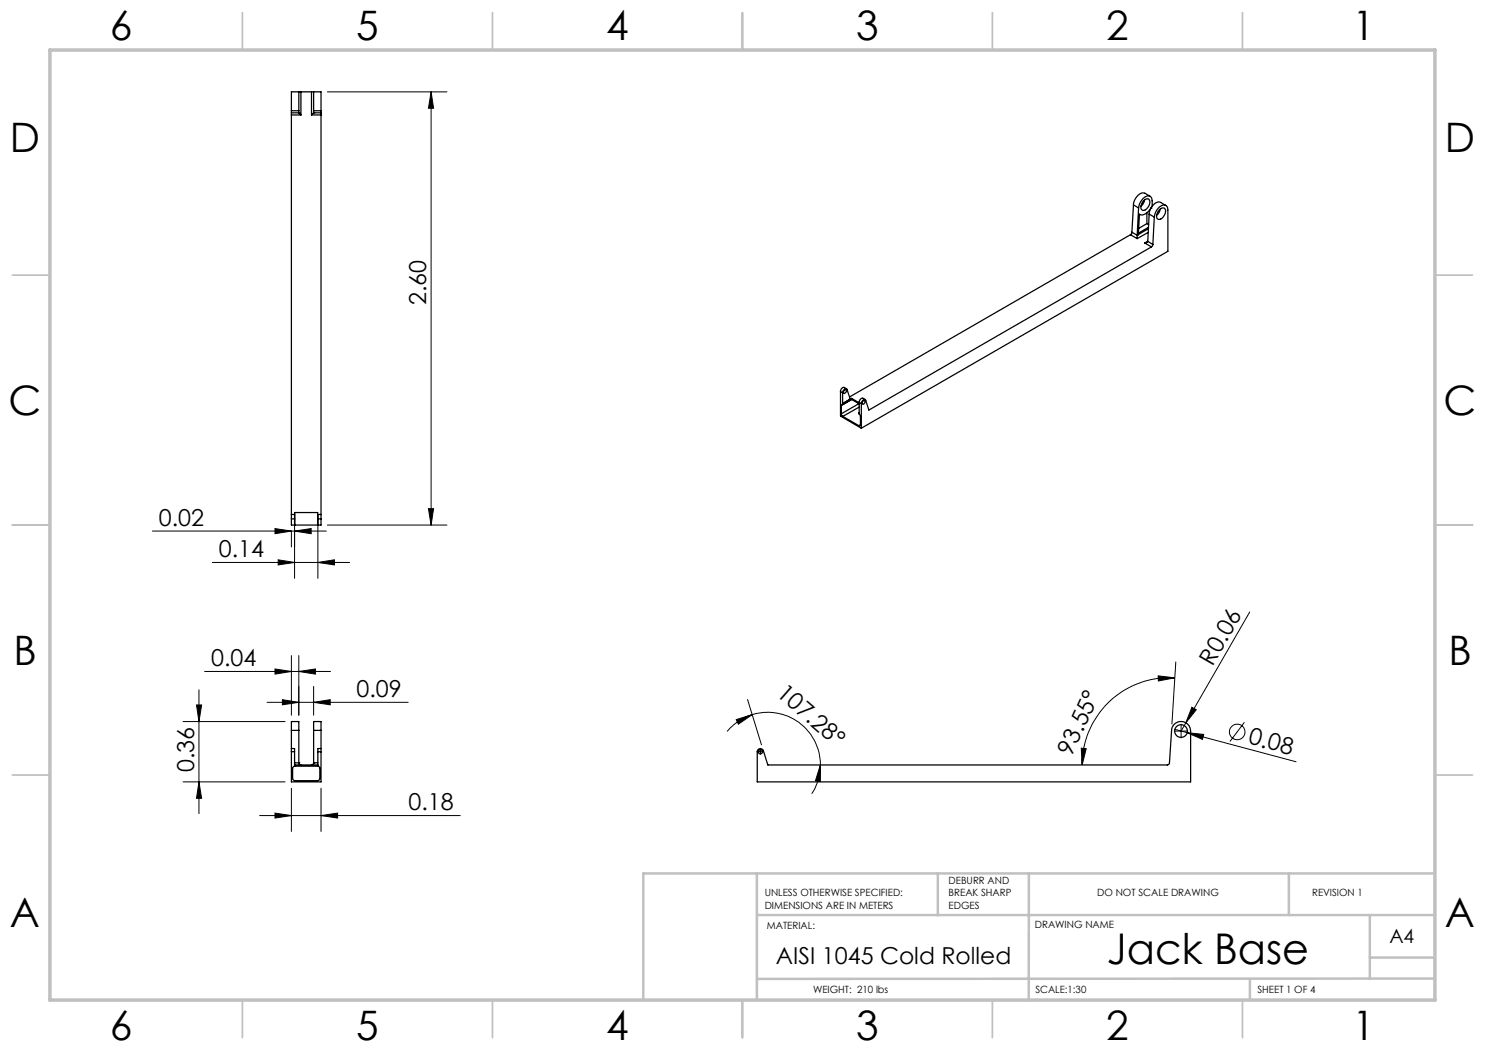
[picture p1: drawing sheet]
<svg xmlns="http://www.w3.org/2000/svg" width="297mm" height="210mm" viewBox="0 0 297 210" stroke-linecap="round" stroke-linejoin="round" font-family="sans-serif">
<g fill="none" stroke="#c0c0c0" stroke-width=".35">
<path d="M48.5 2.5v7.5M98.5 2.5v7.5M148.5 2.5v7.5M198.5 2.5v7.5M248.5 2.5v7.5M2.5 55h7.5M287 55h7.5M2.5 105h7.5M287 105h7.5M2.5 155h7.5M287 155h7.5M48.5 200v7.5"/>
<path d="M98.5 200v7.5M148.5 200v7.5M198.5 200v7.5M248.5 200v7.5"/>
</g>
<path d="M151.4 174.7v25.3M187.6 174.7v8.3M205.8 174.7l-.1 25.4M257.8 174.8v8.2M287 174.7h-158.3v25.3M151.4 183h135.6M250 195.8v4.2M274 183v12.8M274 191.5h13M287 195.7l-135.6 .1" fill="none" stroke="#c0c0c0" stroke-width=".5"/>
<path d="M10 10h277v190h-277z" fill="none" stroke="#c0c0c0" stroke-width=".7"/>
<g fill="none" stroke="#000" stroke-width=".2">
<path d="M65.5 18.4h23.9M86.2 18.4l.5 3.3h-1zM86.2 18.4v86.6M30.5 106.2h34.8M42.5 112.5h27.4M55 105.7l3.3 .5-3.3 .5zM55.6 112l3.3 .5-3.3 .5zM58.3 106.3v3.1M58.9 106.2l3.3-.5v1zM58.9 105v10.7M63.6 112.5l3.3-.5v1zM63.6 105v10.7"/>
<path d="M65.5 105h23.9M85.7 101.7h1l-.5 3.3zM39.8 138v24.7M40.9 134.3h25.2M55 133.8l3.3 .5-3.3 .5zM56.5 139.9l3.3 .6-3.3 .5zM58.3 131.1v11.9M59.8 134.3l3.3-.5v1zM59.8 131.1v11.9M62.7 137.3v5.7M149.5 139.9l2.8 9.1M231.6 135.2l3.3 .4-3.2 .6z"/>
<path d="M234.9 135.6a17.4 17.4 0 0 0-18.5 17.4M235.2 132.4l-.8 12.4M249.9 122.4l-12.7 22.2M36.6 156.4h20.4M36.6 144.3h20.4M39.3 141h1l-.5 3.3zM39.8 156.4l.5 3.3h-1zM53.4 140.5h28.2M58.3 157.6v8.7M62.7 140.5l3.3-.6v1.1zM64.2 157.6v8.7M147.2 143.9l3.2-1-2.7 1.9z"/>
<path d="M150.4 142.9a10.5 10.5 0 0 1 13.7 10.1M150.4 142.9a11.1 11.1 0 0 0-5 3.4M151.6 150.3h.3M152 150.3h.2M152.1 149.9v.3M152.1 150.3v.2M152.1 150.5v.4M152.3 150.3h.3M164.1 153v3.3l-1-.1zM164.1 153a10.6 10.6 0 0 1-1.8 5.7M216.3 149.6l.9 .1-.8 3.3zM234.8 146.2h1.2"/>
<path d="M235 145.9l2.4 .6M236.1 146.2h.2M236.2 144.8v1.2M236.2 146.1v.2M236.2 146.4v1.2M236.4 146.2h1.2M237.2 144.6l-1 1.6M237.4 146.5l3.3 .4-.2 1zM237.4 146.5l21.8 5.9M238.4 141.5l.9 .4-2.1 2.7zM248.9 144.5l-2.9 3.8M51.9 163.1h40.1"/>
<path d="M55 162.6l3.3 .5-3.3 .5zM64.2 163.1l3.3-.5v1z"/>
<circle cx="247.4" cy="146.4" r="1.56"/>
</g>
<g fill="#000">
<path d="M238.4 141.5l.9 .4-2.1 2.7zM237.4 146.5l3.3 .4-.2 1z"/>
<path d="M55.6 112l3.3 .5-3.3 .5zM63.6 112.5l3.3-.5v1z"/>
<path d="M59.8 134.3l3.3-.5v1zM55 133.8l3.3 .5-3.3 .5z"/>
<path d="M231.6 135.2l3.3 .4-3.2 .6zM216.3 149.6l.9 .1-.8 3.3z"/>
<path d="M39.8 156.4l.5 3.3h-1zM39.3 141h1l-.5 3.3zM85.7 101.7h1l-.5 3.3zM86.2 18.4l.5 3.3h-1z"/>
<path d="M56.5 139.9l3.3 .6-3.3 .5zM62.7 140.5l3.3-.6v1.1z"/>
<path d="M164.1 153v3.3l-1-.1zM147.2 143.9l3.2-1-2.7 1.9z"/>
<path d="M55 162.6l3.3 .5-3.3 .5zM64.2 163.1l3.3-.5v1zM55 105.7l3.3 .5-3.3 .5zM58.9 106.2l3.3-.5v1z"/>
</g>
<g fill="none" stroke="#000" stroke-width=".25">
<path d="M59.8 18.4h-1.5v3.7M59.8 18.4v3.7M59.8 18.4h.4M60.2 18.4h2.1M60.2 18.4v4.6M62.3 18.4h.4M62.3 18.4v4.6M62.7 18.4v3.7M62.7 18.4h1.5v3.7M58.3 22.6v.4M58.3 22.1v.5M58.3 23v80.8"/>
<path d="M58.3 22.1h1.5M58.3 22.6h1.5M58.3 23h1.9M59.8 22.6h.1M59.8 22.6l.4 .4M59.8 22.1v.5M62.3 23h1.9M62.7 22.6h.1M62.7 22.6l-.4 .4M62.7 22.1v.5M62.7 22.1h1.5M62.7 22.6h1.5"/>
<path d="M64.2 22.6v.4M64.2 22.1v.5M64.2 23v80.8M228.9 40l-.3 .8-.4 .4M230 39.3l-1-.6a2 2 0 0 0-2.2 1.6l-.1 .7M226.1 46.9l1.3 .8M226.1 46.9l-56.2 32.5M226.4 46.5l-.3 .4M226.4 46.5l1 .6M226.7 41l1 .6M226.7 41l-.3 5.5M227.4 47.1h.1"/>
<path d="M227.4 47.1v.6M227.7 41.6l-.3 5.5M227.9 42.9h.1M227.9 42.9l-.2 3.7 2-1.1M228.8 40a.65 .65 0 0 1 .9-.2 .65 .65 0 0 1 .2 .9 1.41 1.41 0 0 1-1.4 1.3 1.3 1.3 0 0 1 .3-1.9zM229 48.6l1.3 .8M229.4 44.7l-1.6 1M229.4 42.6v2.1M229.4 44.7l.3 .2M229.6 48.3l-.6 .3M229.6 48.3l1 .6M229.6 48.3h.1"/>
<path d="M229.6 46.5l-2.2 1.2M229.7 45.7l-2.3 1.4M229.8 42.8l1.1 .6M229.8 42.8l-.2 5.5M230.2 41.6h.1M230.2 41.6a1.97 1.97 0 0 1-2.3 1.3M230.3 49.4l-56.5 32.6-.7-1.9a.48 .48 0 0 0-.5-.1 .48 .48 0 0 0-.3 .5v.2M230.4 41.3v-1.2a.88 .88 0 0 0-.5-.9 .88 .88 0 0 0-1.1 .3 3.1 3.1 0 0 0-1.1 2.1M230.6 48.9l-.3 .5M230.9 43.4a2.52 2.52 0 0 1 2.1-2.4l.5 .4 .1 .6v8.3l-61.3 35.3M230.9 43.4l-.3 5.5M231.7 42.2a.83 .83 0 0 1 1.3-.3 1.59 1.59 0 0 1-1.4 1.9 1.23 1.23 0 0 1 .1-1.6z"/>
<path d="M232.1 41.8l-.3 .7-.5 .6M233.2 41.1l-1.1-.6a1.74 1.74 0 0 0-2 1.4l-.3 .9M168.1 78.3l.4 .3M168.1 78.3v4.9l4.2 2.4M168.5 78.6a.65 .65 0 0 1 .9-.8l.6 2-1.5 .9M168.5 78.6v2.1M168.8 78.1a.28 .28 0 0 1 .5-.1 .28 .28 0 0 1-.1 .4 .29 .29 0 0 1-.5 .2 .29 .29 0 0 1 .1-.5zM169.3 77.7l-.5-.2a.73 .73 0 0 0-.7 .8M170.3 79.7l1.5 .9M170.3 79.7l-1.7 1M170.3 79.9l1.5 .9M170.3 79.7v.2"/>
<path d="M170.3 79.9l-1.7 1M170.3 79.9l-2 1.2M173 79.9l-.4-.3a.73 .73 0 0 0-.8 .9M168.3 82.8l.3 .5M168.3 81.1v1.7M168.5 80.7h.1M168.6 80.9h-.2l-.1 .2M168.6 83.3l3.2 1.9M168.6 80.7v.2M171.8 80.7l-3.5 2.1M171.8 80.5v2.3l.3 .4v1.8M171.8 80.5l.5 .2"/>
<path d="M171.8 81.4l-3.2 1.9M172.1 85l-.1 .2h-.2M172.1 85l-.3 .2M172.3 80.7v4.9M172.6 80.2a.26 .26 0 0 1 .5 0 .26 .26 0 0 1-.2 .4 .29 .29 0 0 1-.4 .2 .29 .29 0 0 1 0-.5zM58.3 103.8v1.2h5.9v-1.2M58.3 102.9h.6v.9M58.3 103.8h.6M58.9 103.8v1.2M63.6 102.9h.6M64.2 103.8h-.6v1.2l-.1-2.5h-4.6v2.5M58.3 149.7h.6v.6"/>
<path d="M58.3 149.7v.6M58.3 146.1v-1.8h1.5v1.8M58.3 150.3h.6M58.3 150.3v6.1h5.9v-6.1M58.3 146.1v3.6M58.3 146.1h1.5M58.9 150.3v2.7h4.7M58.9 152.6h.9M58.9 153.2l-.2 .1-.2 .3v2.2l.4 .3 4.9-.1 .2-.2v-2.2l-.3-.3-.2-.1M58.9 153v.2M58.9 153.2h4.6M59.8 152.6l.1 .3 .3 .1"/>
<path d="M59.8 152.6h.1M59.8 146.1v6.5M62.7 152.6l-.2 .3-.2 .1M62.7 152.6h.1M62.7 146.1v-1.8h1.5v1.8M62.7 146.1h1.5M62.7 146.1v6.5M62.7 152.6h.9M63.6 150.3l-.1 2.9M63.6 150.3h.6M64.2 149.7h-.6v.6M64.2 149.7v.6"/>
<path d="M64.2 146.1v3.6M151.7 149.9l.5-.2 .4 .3 1 3h79.9l.4-.4 .4-6.5a1.91 1.91 0 0 1 2-1.8 1.91 1.91 0 0 1 1.8 1.9v10.2h-86.7v-6.1z"/>
<circle cx="152.1" cy="150.4" r=".42"/>
<circle cx="236.2" cy="146.2" r="1.27"/>
</g>
<text font-size="8.5" x="221.4" y="192.7">Jack Base</text>
<g font-size="8.1">
<text x="22" y="8">6</text>
<text x="71.2" y="8">5</text>
<text x="121.2" y="8">4</text>
<text x="171.3" y="8">3</text>
<text x="221.3" y="8">2</text>
<text x="270.5" y="8">1</text>
<text x="2" y="30.5">D</text>
<text x="289" y="30.5">D</text>
<text x="1.7" y="83">C</text>
<text x="288.7" y="83">C</text>
<text x="2.7" y="133">B</text>
<text x="289.7" y="133">B</text>
<text x="2" y="185.5">A</text>
<text x="289" y="185.5">A</text>
<text x="22" y="208">6</text>
<text x="71.2" y="208">5</text>
<text x="121.2" y="208">4</text>
<text x="171.3" y="208">3</text>
<text x="221.3" y="208">2</text>
<text x="270.5" y="208">1</text>
</g>
<g font-size="4.7">
<text x="85.2" y="61" transform="rotate(-90 85.2 61)">2.60</text>
<text x="31.8" y="105.2">0.02</text>
<text x="43.8" y="111.5">0.14</text>
<text x="42.3" y="133.3">0.04</text>
<text x="242.5" y="133.3" transform="rotate(-60 242.5 133.3)">R0.06</text>
<text x="71.3" y="139.4">0.09</text>
<text x="155.1" y="139" transform="rotate(41 155.1 139)">107.28°</text>
<text x="249.5" y="148.7" transform="rotate(15 249.5 148.7)">0.08</text>
<text x="38.8" y="154.5" transform="rotate(-90 38.8 154.5)">0.36</text>
<text x="214.3" y="151.4" transform="rotate(-65 214.3 151.4)">93.55°</text>
<text x="81.7" y="162.1">0.18</text>
<text x="155.2" y="192.8">AISI 1045 Cold Rolled</text>
</g>
<text font-size="3.9" x="277.9" y="188.5">A4</text>
<g font-size="2">
<text x="152.9" y="179.2">UNLESS OTHERWISE SPECIFIED:</text>
<text x="189.7" y="176.7">DEBURR AND</text>
<text x="189.7" y="179.2">BREAK SHARP</text>
<text x="219.4" y="179.2">DO NOT SCALE DRAWING</text>
<text x="262.4" y="179.1">REVISION 1</text>
<text x="152.9" y="181.7">DIMENSIONS ARE IN METERS</text>
<text x="153.4" y="185.9">MATERIAL:</text>
<text x="189.7" y="181.7">EDGES</text>
<text x="207" y="185.5">DRAWING NAME</text>
<text x="162.6" y="198.5">WEIGHT: 210 lbs</text>
<text x="207.1" y="198.6">SCALE:1:30</text>
<text x="251.5" y="198.6">SHEET 1 OF 4</text>
</g>
</svg>
